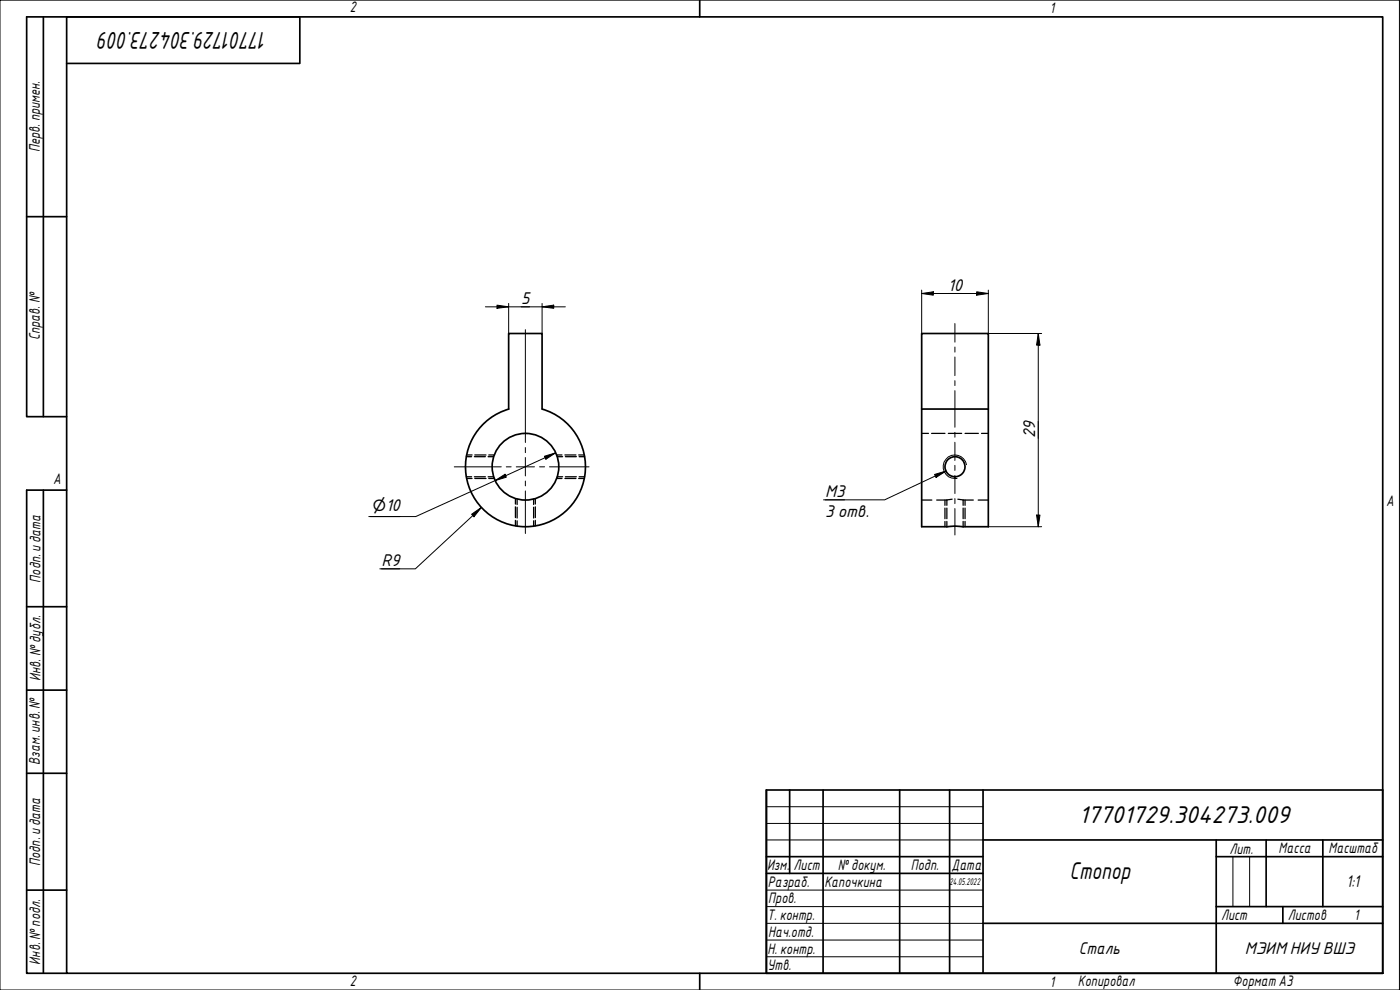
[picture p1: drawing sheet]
<svg xmlns="http://www.w3.org/2000/svg" width="420mm" height="297mm" viewBox="0 0 420 297" stroke-linecap="round" stroke-linejoin="round" font-family="sans-serif">
<g fill="none" stroke="#000" stroke-width=".51">
<path d="M162.7 122.7v-22.6h-10v22.6a18 18 0 0 0-9.7 27.8 18 18 0 0 0 29.4 0 18 18 0 0 0-9.7-27.8M276.6 122.7h20v35.3l-10-.2-10 .2zM276.6 122.7v-22.6h20v22.6"/>
<circle cx="157.7" cy="140" r="10"/>
<circle cx="286.6" cy="140" r="3"/>
</g>
<g fill="none" stroke="#000" stroke-width=".38">
<path d="M140 137h1.5M140 136.5h1.7M142.4 137h3.3M142.5 136.5h3.4M146.5 137h1.6M146.7 136.5h1.6M167 136.5h1.7M167.2 137h1.6M169.5 136.5h3.3M169.7 137h3.3M173.7 136.5h1.6M173.8 137h1.7"/>
<path d="M276.6 130h2M279.6 130h4M284.6 130h4M289.6 130h4M294.6 130h2M140 143.1h1.5M140 143.6h1.7M142.4 143.1h3.3M142.5 143.6h3.4M146.5 143.1h1.6M146.7 143.6h1.6M154.7 149.6v1.6"/>
<path d="M154.7 152.1v3.2M154.7 156.1v1.7M155.2 149.7v1.7M155.2 152.2v3.2M155.2 156.3v1.5M160.1 149.7v1.7M160.1 152.2v3.2M160.1 156.3v1.5M160.7 149.6v1.6M160.7 152.1v3.2M160.7 156.1v1.7M167 143.6h1.7"/>
<path d="M167.2 143.1h1.6M169.5 143.6h3.3M169.7 143.1h3.3M173.7 143.6h1.6M173.8 143.1h1.7M276.6 150h3.1M281.1 150h3.1M283.6 150v1.6M283.6 152.4v3.2M283.6 156.4v1.6M284.2 150v1.6M284.2 152.4v3.2"/>
<path d="M284.2 156.4v1.6M285.8 149.8l-1.6 .2M287.5 149.8l1.6 .2M289.1 150v1.6M289.1 152.4v3.2M289.1 156.4v1.6M289.1 150h3M289.6 150v1.6M289.6 152.4v3.2M289.6 156.4v1.6M293.6 150h3"/>
</g>
<path d="M290.1 139.4a3.5 3.5 0 0 0-4.1-2.8 3.5 3.5 0 0 0-2.9 4.1 3.5 3.5 0 0 0 4.1 2.9" fill="none" stroke="#000" stroke-width=".3"/>
<path d="M20 5.1h395v286.9h-395zM210 0v5.1M210 292v5" fill="none" stroke="#000" stroke-width=".51"/>
<path d="M0 0h420v297h-420z" fill="none" stroke="#000" stroke-width=".3"/>
<g fill="none" stroke="#000" stroke-width=".51">
<path d="M230 237h185v55h-185zM237 237v25.1M247 237v55M270 237v55M285 237v55M295 237v55M230 257h65M295 252h120M365 257h50M365 252v40M380 252v20M397 252v20"/>
<path d="M230 262.1h65M295 277h120M365 272h50M385 272v5"/>
</g>
<path d="M230 242h65M230 247.1h65M230 252h65M370 257v15M375 257v15M230 267.1h65M230 272h65M230 277h65M230 282.1h65M230 287.1h65" fill="none" stroke="#000" stroke-width=".3"/>
<path d="M13 5.1v119.9M20 19h70v-13.9h-82v119.9h12M8 65h12M13 147.1v144.9M20 147.1h-12v144.9h12M8 182h12M8 207.1h12M8 232h12M8 267.1h12" fill="none" stroke="#000" stroke-width=".51"/>
<path d="M286.6 97.1v5.6M286.6 104.1v1.5M286.6 107.1v5.6M286.6 114.2v1.5M286.6 117.2v11M286.6 129.7v1.5M286.6 132.7v5.5M286.6 139.6v1.5M286.6 142.7v5.4M286.6 149.6v1.5M286.6 152.6v7.9" fill="none" stroke="#000" stroke-width=".3"/>
<path d="M157.7 98.9v33.9M157.7 134.3v1.5M157.7 137.3v5.5M136.3 140.1h14.1M152 140.1h1.4M154.9 140.1h5.5M157.7 144.3v1.5M157.7 147.3v12.8M161.9 140.1h1.5M164.9 140.1h11.9" fill="none" stroke="#000" stroke-width=".3"/>
<g fill="none" stroke="#000" stroke-width=".3">
<path d="M145.7 92.1h24M149.2 91.6l3.5 .5-3.5 .4zM152.7 91v9.1M162.7 92.1l3.5-.5v.9zM162.7 91v9.1M276.6 88.1l3.5-.5v1zM276.6 88.1h20M276.6 87v13.1M293.1 87.6l3.5 .5-3.5 .5zM296.6 87v13.1h16M311.6 100.1l.5 3.5h-1zM311.6 100.1v57.9"/>
<path d="M163.4 136.9l3.4-1-3 1.9zM166.8 135.9l-42 19.1h-14.1M111.2 155h8.9M141.5 154.3l3-2-2.3 2.8zM144.5 152.3l-19.8 18.4h-10.7M148.6 144.2l3-1.9 .4 .9zM247.6 150h5.9M280.5 142.4l3.4-1.1-3 1.9zM283.9 141.3l-18.4 8.7h-18.4M296.6 158h16M311.1 154.5h1l-.5 3.5zM114.5 170.7h5.5"/>
</g>
<g fill="#000">
<path d="M149.2 91.6l3.5 .5-3.5 .4z" fill-rule="evenodd"/>
<path d="M162.7 92.1l3.5-.5v.9z" fill-rule="evenodd"/>
<path d="M276.6 88.1l3.5-.5v1z" fill-rule="evenodd"/>
<path d="M293.1 87.6l3.5 .5-3.5 .5z" fill-rule="evenodd"/>
<path d="M311.6 100.1l.5 3.5h-1z" fill-rule="evenodd"/>
<path d="M163.4 136.9l3.4-1-3 1.9z" fill-rule="evenodd"/>
<path d="M141.5 154.3l3-2-2.3 2.8z" fill-rule="evenodd"/>
<path d="M148.6 144.2l3-1.9 .4 .9z" fill-rule="evenodd"/>
<path d="M280.5 142.4l3.4-1.1-3 1.9z" fill-rule="evenodd"/>
<path d="M311.1 154.5h1l-.5 3.5z" fill-rule="evenodd"/>
</g>
<g font-size="7">
<text x="80.2" y="9.5" transform="rotate(180 80.2 9.5)">17701729.304273.009</text>
<text x="323.7" y="246.9">17701729.304273.009</text>
<text x="320.9" y="263.8">Стопор</text>
</g>
<g font-size="4.9">
<text x="284.4" y="87.2">10</text>
<text x="156.4" y="91.2">5</text>
<text x="310.7" y="131.6" transform="rotate(-90 310.7 131.6)">29</text>
<text x="247.6" y="149.1">М3</text>
<text x="111.2" y="153.3">⌀10</text>
<text x="247.6" y="155">3 отв.</text>
<text x="114.5" y="169.8">R9</text>
<text x="404.1" y="266.2">1:1</text>
<text x="323.8" y="286.2">Сталь</text>
<text x="373.6" y="286.2">МЭИМНИУВШЭ</text>
</g>
<g font-size="4.4">
<text x="105" y="3.7">2</text>
<text x="315" y="3.8">1</text>
<text x="11.9" y="45.6" transform="rotate(-90 11.9 45.6)">Перв. примен.</text>
<text x="12" y="102.2" transform="rotate(-90 12 102.2)">Справ. №</text>
<text x="16" y="145.2">A</text>
<text x="416" y="151.7">A</text>
<text x="12.2" y="174.8" transform="rotate(-90 12.2 174.8)">Подп. идата</text>
<text x="12.2" y="204.3" transform="rotate(-90 12.2 204.3)">Инв. №дубл.</text>
<text x="12" y="229.5" transform="rotate(-90 12 229.5)">Взам. инв. №</text>
<text x="369" y="256.1">Лит.</text>
<text x="383.7" y="256.1">Масса</text>
<text x="398.7" y="256.1">Масштаб</text>
<text x="12.1" y="259.8" transform="rotate(-90 12.1 259.8)">Подп. идата</text>
<text x="230.2" y="261.1">Изм.</text>
<text x="238.2" y="261.1">Лист</text>
<text x="251.5" y="261">№докум.</text>
<text x="273.4" y="261.2">Подп.</text>
<text x="285.6" y="261.2">Дата</text>
<text x="230.4" y="266.1">Разраб.</text>
<text x="247.4" y="266.1">Капочкина</text>
<text x="230.6" y="271.1">Пров.</text>
<text x="230.3" y="276.1">Т. контр.</text>
<text x="230.5" y="281.1">Нач.отд.</text>
<text x="366.5" y="276.1">Лист</text>
<text x="386.5" y="276.1">Листов</text>
<text x="406.4" y="276">1</text>
<text x="230.4" y="286.1">Н. контр.</text>
<text x="12.1" y="289.4" transform="rotate(-90 12.1 289.4)">Инв. №подл.</text>
<text x="230.3" y="291.1">Утв.</text>
<text x="105" y="295.9">2</text>
<text x="315" y="296.1">1</text>
<text x="323.5" y="295.8">Копировал</text>
<text x="370" y="295.8">Формат А3</text>
</g>
<text font-size="2.8" x="285" y="265.5">24.05.2022</text>
</svg>
